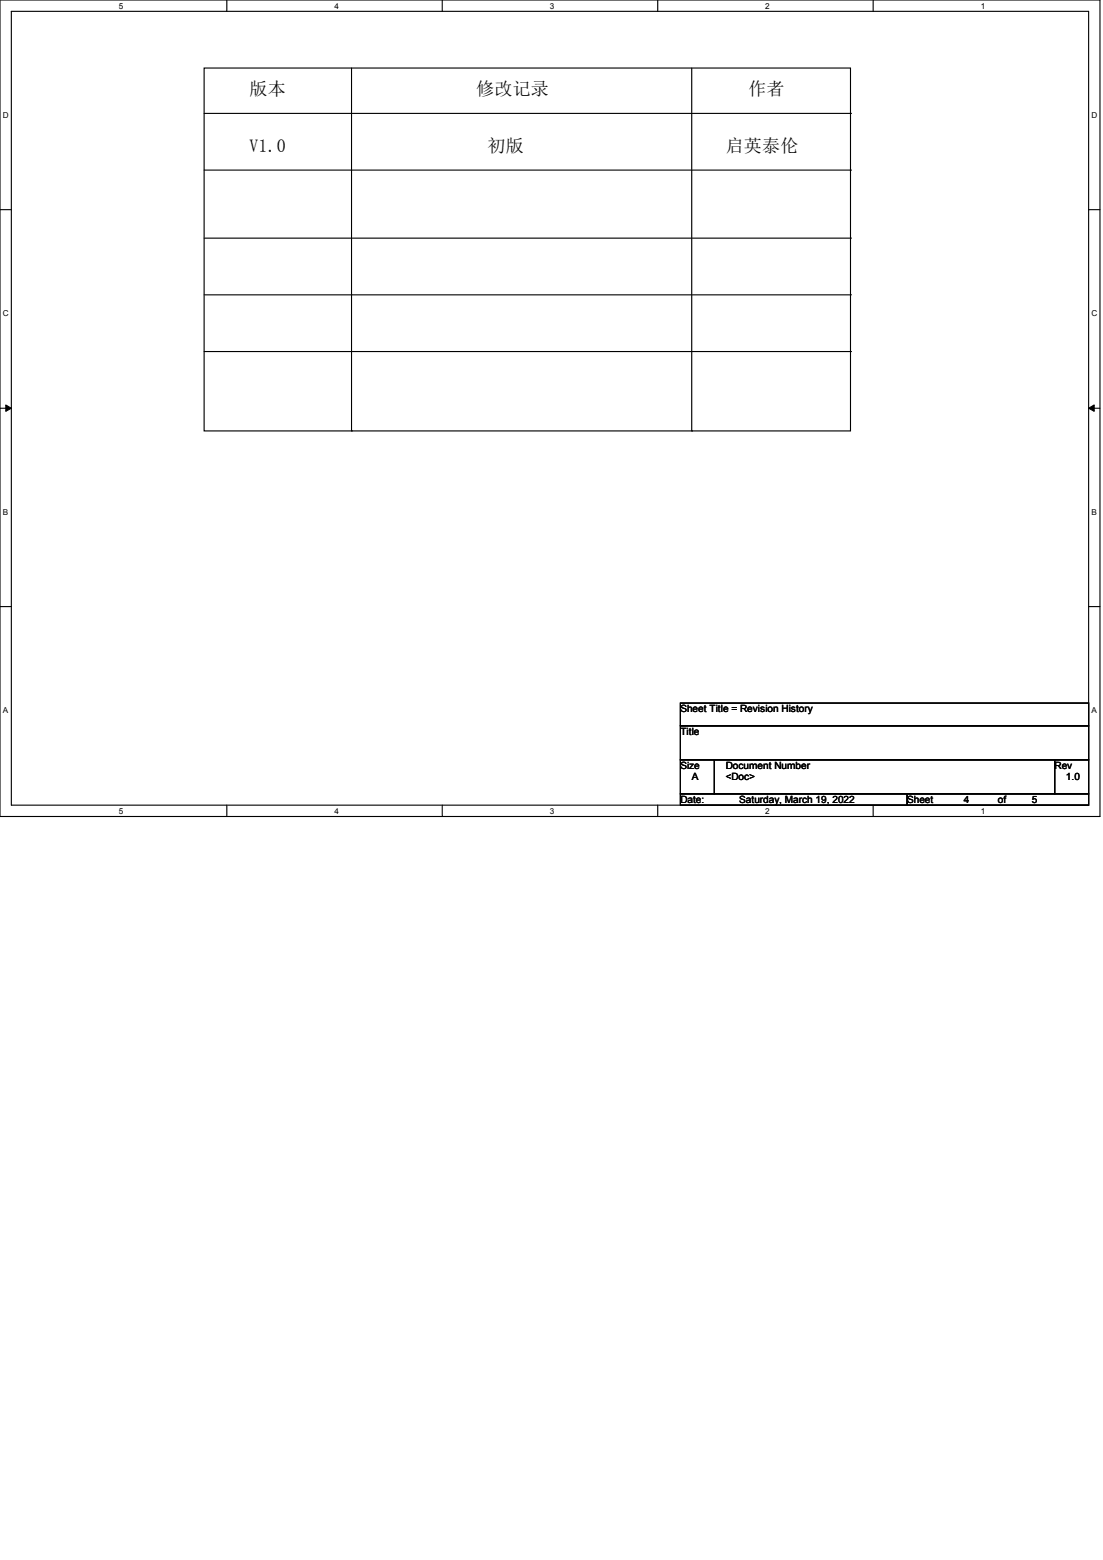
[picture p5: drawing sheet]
<svg xmlns="http://www.w3.org/2000/svg" width="210mm" height="297mm" viewBox="0 0 210 297" stroke-linecap="round" stroke-linejoin="round" font-family="sans-serif">
<g fill="none" stroke="#000" stroke-width=".21">
<path d="M0 0h209.4v155.4h-209.4zM2.2 2.2h205.1v151.1h-205.1zM38.9 13h123v69h-123zM43.2 0v2.2M66.9 13v69M84.2 0v2.2M125.2 0v2.2M131.7 13v69M166.2 0v2.2M0 39.9h2.2M38.9 21.6h123M38.9 32.4h123"/>
<path d="M161.9 21.6h.1M161.9 32.4h.1M207.3 39.9h2.1M38.9 45.3h123M38.9 56.1h123M161.9 45.3h.1M161.9 56.1h.1M0 77.7h2.2M38.9 66.9h123M161.9 66.9h.1M207.3 77.7h2.1M66.9 82h.1"/>
<path d="M131.7 82h.1M0 115.5h2.2M207.3 115.5h2.1M129.5 133.9h77.8v4.3h-77.8zM129.5 138.2h77.8v6.5h-77.8zM43.2 153.3v2.1M84.2 153.3v2.1M125.2 153.3v2.1M129.5 144.7h6.5v6.4h-6.5zM129.5 151.1h43.2v2.2h-43.2zM136 144.7h64.8v6.4h-64.8zM166.2 153.3v2.1"/>
<path d="M172.7 151.1h34.6v2.2h-34.6zM200.8 144.7h6.5v6.4h-6.5z"/>
</g>
<path d="M1.1 77.1l1.1 .6-1.1 .6zM207.3 77.7l1-.6v1.2z" fill="#000"/>
<path d="M1.1 77.1l1.1 .6-1.1 .6zM207.3 77.7l1-.6v1.2z" fill="none" stroke="#000" stroke-width=".19"/>
<g font-size="3.4">
<text x="47.5" y="18.1">版本</text>
<text x="90.7" y="18.1">修改记录</text>
<text x="142.5" y="18.1">作者</text>
<text x="47.5" y="28.9">V1.0</text>
<text x="92.8" y="28.9">初版</text>
<text x="138.2" y="28.9">启英泰伦</text>
</g>
<g font-size="1.9">
<text x="129.5" y="135.6">Sheet Title = Revision History</text>
<text x="129.5" y="139.9">Title</text>
<text x="129.5" y="146.3">Size</text>
<text x="131.7" y="148.5">A</text>
<text x="138.2" y="146.3">Document Number</text>
<text x="138.2" y="148.5">&lt;Doc&gt;</text>
<text x="200.8" y="146.3">Rev</text>
<text x="202.9" y="148.5">1.0</text>
<text x="129.5" y="152.8">Date:</text>
<text x="140.8" y="152.8">Saturday, March 19, 2022</text>
<text x="172.7" y="152.8">Sheet</text>
<text x="183.5" y="152.8">4</text>
<text x="190" y="152.8">of</text>
<text x="196.5" y="152.8">5</text>
</g>
<g font-size="1.6">
<text x="22.6" y="1.7">5</text>
<text x="63.7" y="1.7">4</text>
<text x="104.7" y="1.7">3</text>
<text x="145.7" y="1.7">2</text>
<text x="186.7" y="1.7">1</text>
<text x=".6" y="22.4">D</text>
<text x="207.8" y="22.4">D</text>
<text x=".6" y="60.2">C</text>
<text x="207.8" y="60.2">C</text>
<text x=".6" y="98">B</text>
<text x="207.8" y="98">B</text>
<text x=".6" y="135.8">A</text>
<text x="207.8" y="135.8">A</text>
<text x="22.6" y="154.9">5</text>
<text x="63.7" y="154.9">4</text>
<text x="104.7" y="154.9">3</text>
<text x="145.7" y="154.9">2</text>
<text x="186.7" y="154.9">1</text>
</g>
</svg>
